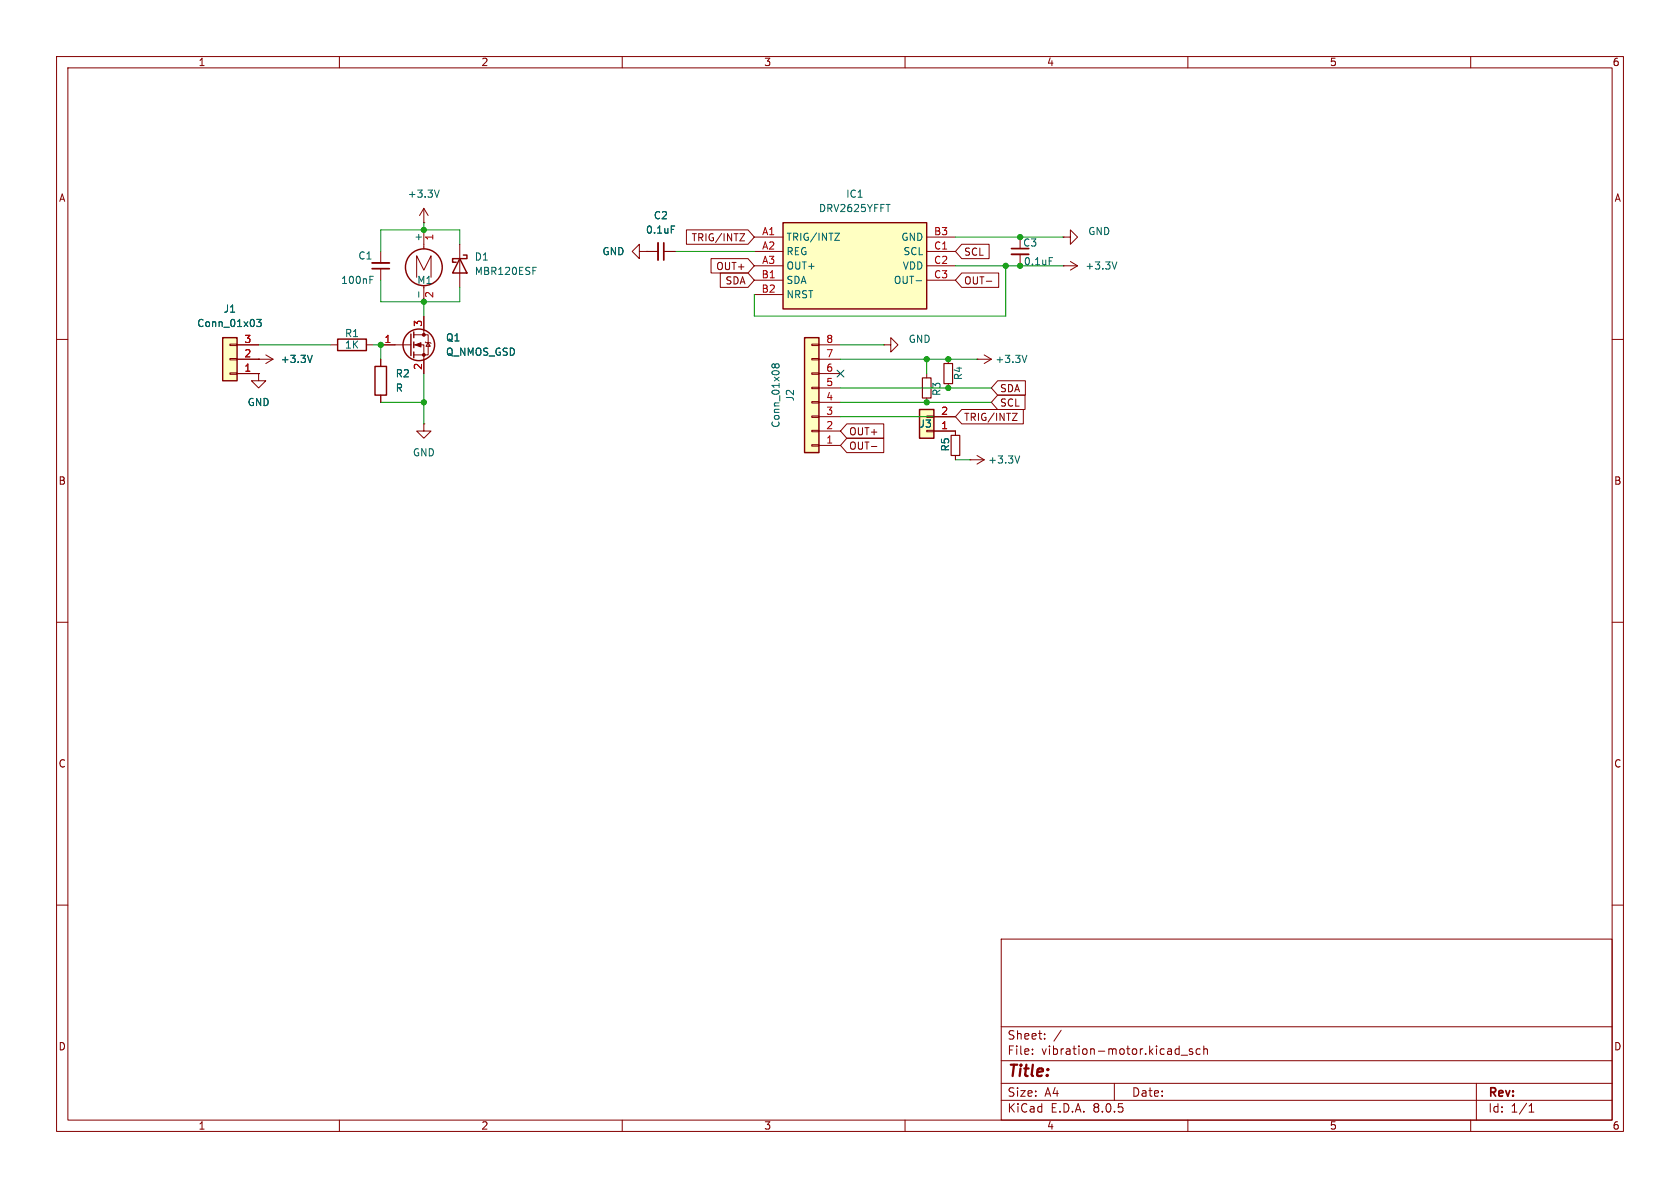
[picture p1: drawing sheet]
<svg xmlns="http://www.w3.org/2000/svg" width="297mm" height="210mm" viewBox="0 0 297 210" stroke-linecap="round" stroke-linejoin="round" font-family="sans-serif">
<g fill="none" stroke="#840000" stroke-width=".18">
<path d="M10 10h277v190h-277zM12 12h273v186h-273zM60 10v2M110 10v2M160 10v2M210 10v2M260 10v2M10 60h2M285 60h2M10 110h2M285 110h2M10 160h2"/>
<path d="M285 160h2M177 166h108v32h-108zM60 198v2M110 198v2M160 198v2M177 194.5h108M177 191.5h108M177 187.5h108M177 181.5h108M182.5 186.3v.1M182.5 185.5v.1M184.7 183.6v.1"/>
<path d="M184.7 182.8v.1M187.6 182.1l-1.3 2M197 191.5v3M208.8 186.5h1.2M210 198v2M210.8 185.5l-.3-.1-.3 .2 .1 .2 .5 .2v.3h-.6M212.2 185.5l-.5-.1-.2 .3v.4l.1 .2h.6M212.8 185.5l.2-.1 .4 .1 .1 .9M212.8 184.9v1.5M260 198v2M261 191.5v6.5M270.3 196.6h.9"/>
<path d="M270.3 195.5l.4-.4v1.5"/>
</g>
<path d="M142.2 59.7h2.6v20.3h-2.6z" fill="#ffffc2"/>
<g fill="none" stroke="#840000" stroke-width=".18">
<path d="M74.9 39.4h.1M74.9 36.8v2.6M74.9 36.8l-.7 1.3M74.9 36.8l.8 1.3M67.3 44.5v2M67.3 47.5v2M73.7 49v-3.8l1.2 2.6 1.3-2.6v3.8M74.9 40.6v3.4M74.9 50.8v2.5M113 44.5v-1.3l-1.2 1.3 1.2 1.2v-1.2h1.3M114.3 44.5h.1M114.3 44.5h2"/>
<path d="M117.3 44.5h2.1M143.5 60.8h1.3v.3h-1.3zM143.5 63.4h1.3v.2h-1.3zM143.5 65.9h1.3v.3h-1.3zM143.5 68.5h1.3v.2h-1.3zM143.5 71h1.3v.2h-1.3zM143.5 73.5h1.3v.3h-1.3zM143.5 76.1h1.3v.2h-1.3zM143.5 78.6h1.3v.3h-1.3zM144.8 78.7h3.8M144.8 76.2h3.8M144.8 73.7h3.8"/>
<path d="M144.8 71.1h3.8M144.8 68.6h3.8M144.8 66h3.8M144.8 63.5h3.8M144.8 61h3.8"/>
</g>
<g fill="none" stroke="#840000" stroke-width=".25">
<path d="M142.2 59.7h2.6v20.3h-2.6z"/>
<circle cx="74.9" cy="47.2" r="3.3"/>
</g>
<path d="M77.7 33.6l-.5 1.3M118.7 39.9h.6M65.4 49.4h.4M65.4 48.8h.6M74 51.6v1M137 64.6l-.2-.3-.3 .3v.3l.2 .1 .3-.2M137 64.6l.3-.3 .3 .1 .1 .2v.3l-.2 .1h-.2l-.3-.2M137 64.6v.2" fill="none" stroke="#006464" stroke-width=".18"/>
<path d="M65.8 46.5h3M116.3 42.9v3.1" fill="none" stroke="#840000" stroke-width=".33"/>
<path d="M65.8 47.5h3M117.3 42.9v3.1" fill="none" stroke="#840000" stroke-width=".3"/>
<path d="M162.6 72.4h2.5v5.1h-2.5z" fill="#ffffc2"/>
<path d="M163.8 73.5h1.3v.3h-1.3zM163.8 76.1h1.3v.2h-1.3zM163.8 66v.8M163.8 70.4v.7M165.1 76.2h3.8M165.1 73.7h3.8" fill="none" stroke="#840000" stroke-width=".18"/>
<path d="M162.6 72.4h2.5v5.1h-2.5z" fill="none" stroke="#840000" stroke-width=".25"/>
<path d="M163.1 66.8h1.5v3.6h-1.5z" fill="none" stroke="#840000" stroke-width=".2"/>
<path d="M138.4 39.4h25.4v15.2h-25.4z" fill="#ffffc2"/>
<g fill="none" stroke="#840000" stroke-width=".25">
<path d="M138.4 39.4h25.4v15.2h-25.4zM72.6 59.1v3.8M73.2 58.7v1M81.3 45.7l1.2 2.6h-2.5zM81.9 45.1h.6v.6h-2.5v.7h.6M66.3 64.8h2v5.1h-2zM73.2 60.5v1M73.2 62.2v1"/>
<circle cx="74" cy="61" r="2.79"/>
</g>
<g fill="none" stroke="#840000" stroke-width=".18">
<path d="M73.2 59.2h2.5v3.5h-2.5M74.9 55.9v3.3M81.3 43.2v7.6M133.3 41.9h5.1M133.3 44.5h5.1M133.3 47h5.1M133.3 49.5h5.1M133.3 52.1h5.1M163.8 41.9h5.1M163.8 44.5h5.1M163.8 47h5.1M163.8 49.5h5.1"/>
<path d="M180.3 45v2M188 47h.1M188 41.9h1.2v-1.3l1.3 1.3-1.3 1.3v-1.3M188 41.9h.1M188 47h2.5M189.2 46.2l1.3 .8M190.5 47l-1.3 .8M45.7 66v1.3h1.3l-1.3 1.3-1.3-1.3h1.3M45.7 66h.1M67.3 61h5.3M67.3 63.5v1.3M67.3 69.9v1.2"/>
<path d="M73.2 61h1.7v5M74.9 74.9v1.3h1.3l-1.3 1.3-1.2-1.3h1.2M74.9 74.9h.1M75.2 60.5l.1 .1h.8l.1 .1M75.7 60.6l.4 .6h-.8zM156.2 61h1.3v-1.3l1.2 1.3-1.2 1.2v-1.2M156.2 61h.1M167.6 63.5v.8M167.6 67.8v.8M168.9 76.2v.8M172.7 63.5h.1M172.7 63.5h2.6"/>
<path d="M174 62.7l1.3 .8M175.3 63.5l-1.3 .8M168.9 80.5v.8M171.4 81.3h.1M171.4 81.3h2.6M172.7 80.5l1.3 .8M174 81.3l-1.3 .7"/>
</g>
<path d="M94.2 47.3h.6M147.6 41.2h.8l-.8 1.3h.8M162 49.6h.9M185.5 45.5h.6M197.4 46.3l-.4 1.3M181.5 62.8l-.4 1.3M180.3 80.6l-.5 1.3" fill="none" stroke="#006464" stroke-width=".18"/>
<g fill="#840000" stroke="#840000" stroke-width=".18">
<path d="M73.4 61l1-.4v.7z"/>
<circle cx="74.9" cy="62.7" r=".25"/>
<circle cx="74.9" cy="59.2" r=".25"/>
</g>
<path d="M178.8 45h3.1" fill="none" stroke="#840000" stroke-width=".33"/>
<path d="M178.8 43.9h3.1" fill="none" stroke="#840000" stroke-width=".3"/>
<path d="M166.9 64.3h1.5v3.5h-1.5zM168.1 77h1.6v3.5h-1.6z" fill="none" stroke="#840000" stroke-width=".2"/>
<path d="M39.4 59.7h2.5v7.6h-2.5z" fill="#ffffc2"/>
<g fill="none" stroke="#840000" stroke-width=".18">
<path d="M74.9 55.9v2.5M114.3 44.5h.1M114.3 44.5h2M117.3 44.5h2.1M121.3 40.6h10.9l1.1 1.3-1.1 1.3h-10.9zM125.7 45.7h6.5l1.1 1.3-1.1 1.3h-6.5zM127.3 48.3h4.9l1.1 1.2-1.1 1.3h-4.9zM130.8 41.3h.8l-.8 1.3h.8M170 48.3h6.6v2.5h-6.6l-1.1-1.3zM170 43.2h4.9v2.5h-4.9l-1.1-1.2zM174.4 49.7h.9M40.6 60.8h1.3v.3h-1.3z"/>
<path d="M40.6 63.4h1.3v.2h-1.3zM40.6 65.9h1.3v.3h-1.3zM41.9 66h3.8M41.9 63.5h6.4M41.9 61h3.8M45.7 63.5h.1M45.7 66h.1M47 62.7l1.3 .8M48.3 63.5l-1.3 .8M58.4 61h1.3M64.8 61h1.2M67.3 61h2.5"/>
<path d="M67.3 63.5v1.3M67.3 69.9v1.2M74.9 63.5v2.5M149.7 74.9h6.5v2.6h-6.5l-1.1-1.3zM149.7 77.5h6.5v2.5h-6.5l-1.1-1.3zM154 78.9h1M165.1 76.2h3.8v.8M165.1 73.7h3.8M170 72.4h10.9v2.5h-10.9l-1.1-1.2zM176.4 67.3h4.9v2.6h-4.9l-1.1-1.3zM176.4 69.8h4.8v2.6h-4.8l-1.1-1.3zM179 73.1h.8l-.8 1.2h.8"/>
<path d="M168.9 80.5v.8"/>
</g>
<path d="M39.4 59.7h2.5v7.6h-2.5zM59.7 59.9h5.1v2.1h-5.1z" fill="none" stroke="#840000" stroke-width=".25"/>
<path d="M118.7 39.9h.6M45.4 56.5h.8l-.5 .4 .4 .2v.5l-.2 .1-.5-.1M55.2 62.8l-.4 1.3" fill="none" stroke="#006464" stroke-width=".18"/>
<g fill="none" stroke="#009600" stroke-width=".18">
<path d="M74.9 39.4v1.2M67.3 49.5v3.8h14v-2.5M74.9 53.3v2.6M81.3 43.2v-2.6h-14v3.9M119.4 44.5h13.9M168.9 47h19.1M168.9 41.9h19.1M177.8 47v8.9h-44.5v-3.8M45.7 61h12.7M66 61h1.3v2.5M67.3 71.1h7.6M74.9 66v8.9"/>
<path d="M148.6 63.5h24.1M148.6 61h7.6M148.6 71.1h26.7M148.6 73.7h20.3M148.6 68.6h26.7M163.8 63.5v2.5M168.9 81.3h2.5"/>
</g>
<path d="M148 65.4l1.2 1.2M149.2 65.4l-1.2 1.2" fill="none" stroke="#000084" stroke-width=".18"/>
<g fill="#009600" stroke="#009600" stroke-width=".18">
<circle cx="67.3" cy="61" r=".46"/>
<circle cx="74.9" cy="53.3" r=".46"/>
<circle cx="74.9" cy="71.1" r=".46"/>
<circle cx="74.9" cy="40.6" r=".46"/>
<circle cx="167.6" cy="63.5" r=".46"/>
<circle cx="177.8" cy="47" r=".46"/>
<circle cx="180.3" cy="47" r=".46"/>
<circle cx="180.3" cy="41.9" r=".46"/>
<circle cx="163.8" cy="63.5" r=".46"/>
<circle cx="163.8" cy="71.1" r=".46"/>
<circle cx="167.6" cy="68.6" r=".46"/>
</g>
<text font-size="2.8" fill="#840000" x="178" y="190.9">Title:</text>
<g font-size="2.1" fill="#840000">
<text x="178" y="184">Sheet:</text>
<text x="178" y="186.7">File:</text>
<text x="184.1" y="186.7">vibration-motor.kicad_sch</text>
<text x="178" y="196.9">KiCad</text>
<text x="178" y="194.1">Size:</text>
<text x="184.7" y="194.1">A4</text>
<text x="185.7" y="196.9">E.D.A.</text>
<text x="193.3" y="196.9">8.0.5</text>
<text x="200" y="194.1">Date:</text>
<text x="263" y="194.3">Rev:</text>
<text x="263" y="196.9">Id:</text>
<text x="267.1" y="196.9">1/1</text>
</g>
<g font-size="1.8" fill="#840000">
<text x="35" y="11.9">1</text>
<text x="85" y="11.9">2</text>
<text x="135" y="11.9">3</text>
<text x="185" y="11.9">4</text>
<text x="235" y="11.9">5</text>
<text x="285" y="11.9">6</text>
<text x="10.3" y="35.9">A</text>
<text x="285.3" y="35.9">A</text>
<text x="122.2" y="42.9">TRIG/INTZ</text>
<text x="126.5" y="47.9">OUT+</text>
<text x="170.3" y="45.4">SCL</text>
<text x="128.1" y="50.5">SDA</text>
<text x="170.3" y="50.5">OUT-</text>
<text x="176.7" y="69.5">SDA</text>
<text x="150" y="77.2">OUT+</text>
<text x="170.3" y="74.6">TRIG/INTZ</text>
<text x="176.7" y="72.1">SCL</text>
<text x="150" y="79.7">OUT-</text>
<text x="10.3" y="85.9">B</text>
<text x="285.3" y="85.9">B</text>
<text x="10.3" y="135.9">C</text>
<text x="285.3" y="135.9">C</text>
<text x="10.3" y="185.9">D</text>
<text x="285.3" y="185.9">D</text>
<text x="35" y="199.9">1</text>
<text x="85" y="199.9">2</text>
<text x="135" y="199.9">3</text>
<text x="185" y="199.9">4</text>
<text x="235" y="199.9">5</text>
<text x="285" y="199.9">6</text>
</g>
<g font-size="1.8" fill="#006464">
<text x="72" y="35.2">+3.3V</text>
<text x="149.5" y="35.2">IC1</text>
<text x="114.1" y="41.5">0.1uF</text>
<text x="115.5" y="39">C2</text>
<text x="144.7" y="37.7">DRV2625YFFT</text>
<text x="192.3" y="41.8">GND</text>
<text x="63.3" y="46.1">C1</text>
<text x="74.7" y="42.8" transform="rotate(-90 74.7 42.8)">+</text>
<text x="83.8" y="46.3">D1</text>
<text x="106.4" y="45.3">GND</text>
<text x="138.9" y="42.8">TRIG/INTZ</text>
<text x="138.9" y="45.3">REG</text>
<text x="138.9" y="47.9">OUT+</text>
<text x="159.2" y="42.8">GND</text>
<text x="159.5" y="47.9">VDD</text>
<text x="159.6" y="45.3">SCL</text>
<text x="180.8" y="43.8">C3</text>
<text x="180.9" y="47.1">0.1uF</text>
<text x="191.8" y="47.9">+3.3V</text>
<text x="60.2" y="50.4">100nF</text>
<text x="73.7" y="50.4">M1</text>
<text x="83.8" y="48.8">MBR120ESF</text>
<text x="138.9" y="50.4">SDA</text>
<text x="138.9" y="52.9">NRST</text>
<text x="157.9" y="50.4">OUT-</text>
<text x="34.8" y="58">Conn_01x03</text>
<text x="39.4" y="55.5">J1</text>
<text x="60.9" y="59.8">R1</text>
<text x="49.5" y="64.4">+3.3V</text>
<text x="60.9" y="61.8">1K</text>
<text x="78.7" y="63.1">Q_NMOS_GSD</text>
<text x="78.7" y="60.6">Q1</text>
<text x="160.5" y="60.8">GND</text>
<text x="175.9" y="64.4">+3.3V</text>
<text x="43.7" y="72">GND</text>
<text x="69.9" y="66.9">R2</text>
<text x="69.9" y="69.4">R</text>
<text x="140.6" y="71" transform="rotate(-90 140.6 71)">J2</text>
<text x="166.5" y="70.1" transform="rotate(-90 166.5 70.1)">R3</text>
<text x="170.3" y="67.3" transform="rotate(-90 170.3 67.3)">R4</text>
<text x="138" y="75.7" transform="rotate(-90 138 75.7)">Conn_01x08</text>
<text x="162.5" y="75.8">J3</text>
<text x="72.9" y="80.9">GND</text>
<text x="168" y="79.9" transform="rotate(-90 168 79.9)">R5</text>
<text x="174.6" y="82.1">+3.3V</text>
</g>
<g font-size="1.8" fill="#a90000">
<text x="134.6" y="41.7">A1</text>
<text x="165" y="41.7">B3</text>
<text x="76.9" y="42.6" transform="rotate(-90 76.9 42.6)">1</text>
<text x="134.6" y="44.2">A2</text>
<text x="134.6" y="46.7">A3</text>
<text x="165" y="44.2">C1</text>
<text x="165" y="46.7">C2</text>
<text x="76.9" y="52.8" transform="rotate(-90 76.9 52.8)">2</text>
<text x="134.5" y="49.3">B1</text>
<text x="134.5" y="51.8">B2</text>
<text x="165" y="49.3">C3</text>
<text x="74.7" y="57.9" transform="rotate(-90 74.7 57.9)">3</text>
<text x="43.1" y="65.8">1</text>
<text x="43.1" y="63.2">2</text>
<text x="43.1" y="60.7">3</text>
<text x="67.9" y="60.7">1</text>
<text x="74.7" y="65.5" transform="rotate(-90 74.7 65.5)">2</text>
<text x="146" y="65.8">6</text>
<text x="146" y="63.2">7</text>
<text x="146" y="60.7">8</text>
<text x="146" y="70.9">4</text>
<text x="146" y="68.3">5</text>
<text x="146" y="75.9">2</text>
<text x="146" y="73.4">3</text>
<text x="166.3" y="75.9">1</text>
<text x="166.3" y="73.4">2</text>
<text x="146" y="78.5">1</text>
</g>
</svg>
